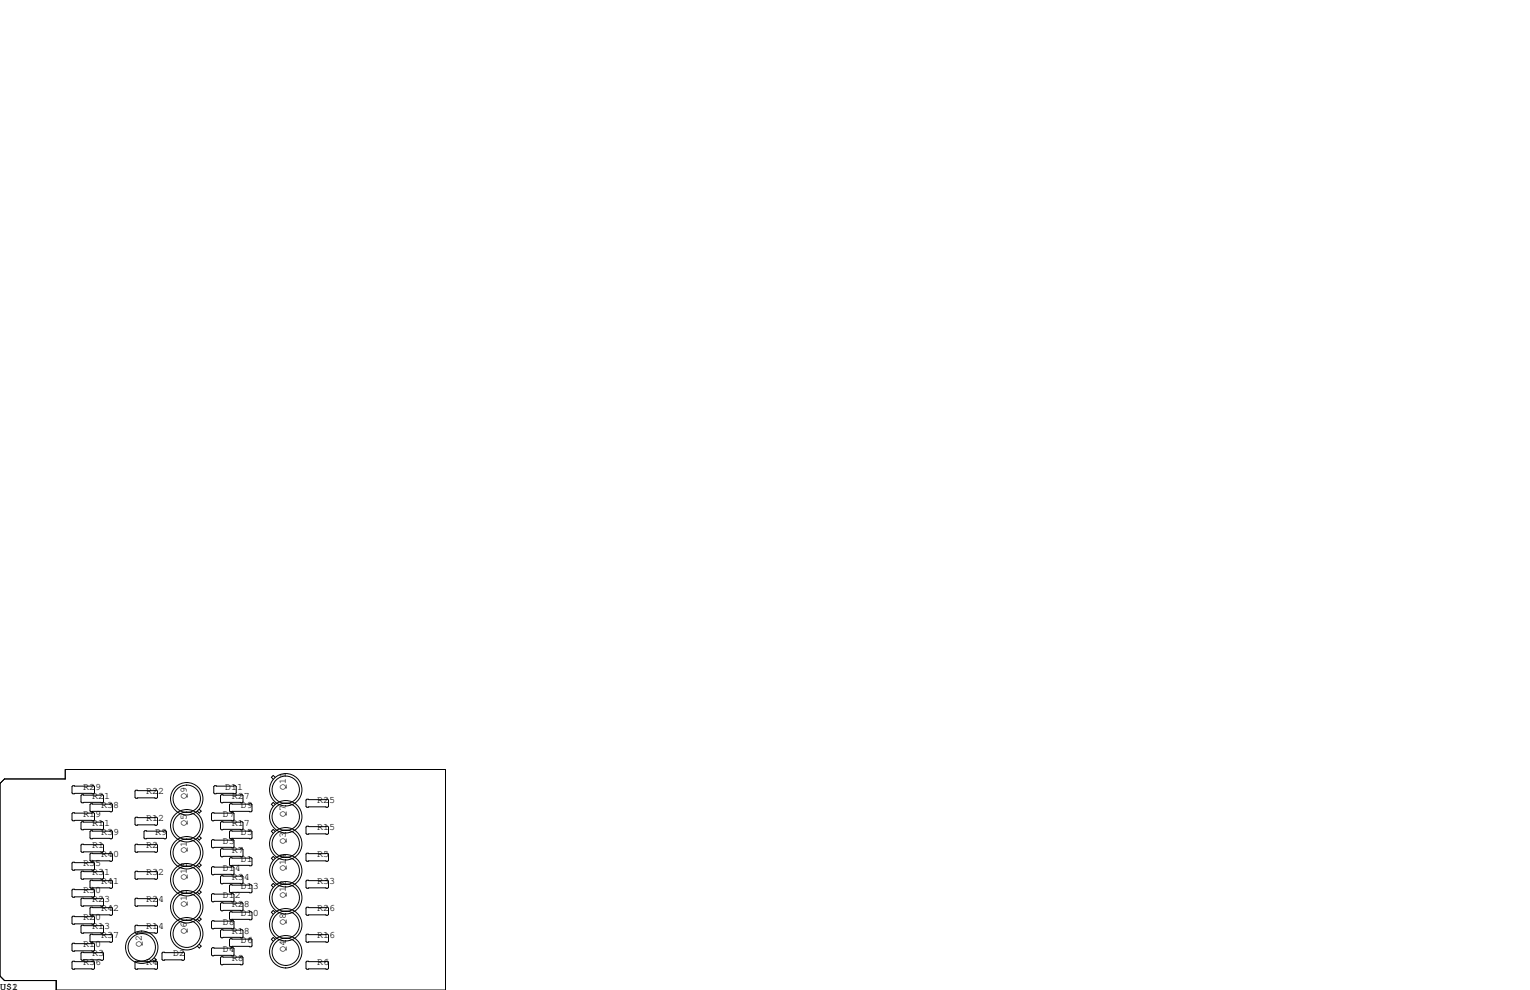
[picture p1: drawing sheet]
<svg xmlns="http://www.w3.org/2000/svg" width="432mm" height="279mm" viewBox="0 0 432 279" stroke-linecap="round" stroke-linejoin="round" font-family="sans-serif">
<g fill="none" stroke="#000" stroke-width=".28">
<path d="M77.6 219.4l-.5-.6-.5 .6 .5 .5M0 221.1l1.3-1.3h17.1v-2.6h107.3v62.2h-109.8v-2.7h-14.6l-1.3-1.2zM20.6 221.7h5.8l.3 .3v1.8l-.3 .2h-5.8l-.3-.2v-1.8zM20.6 229.4h5.8l.3 .2v1.8l-.3 .2h-5.8l-.3-.2v-1.8zM23.1 238.3h5.9l.2 .2v1.8l-.2 .2h-5.9l-.2-.2v-1.8zM23.1 224.3h5.9l.2 .2v1.8l-.2 .3h-5.9l-.2-.3v-1.8zM23.1 231.9h5.9l.2 .3v1.7l-.2 .3h-5.9l-.2-.3v-1.7zM25.7 234.4h5.8l.3 .3v1.8l-.3 .2h-5.8l-.3-.2v-1.8zM25.7 226.8h5.8l.3 .3v1.8l-.3 .2h-5.8l-.3-.2v-1.8zM38.4 223h5.8l.3 .3v1.7l-.3 .3h-5.8l-.3-.3v-1.7zM38.4 238.3h5.8l.3 .2v1.8l-.3 .2h-5.8l-.3-.2v-1.8zM38.4 230.6h5.8l.3 .3v1.8l-.3 .2h-5.8l-.3-.2v-1.8z"/>
<path d="M40.9 234.4h5.8l.3 .3v1.8l-.3 .2h-5.8l-.3-.2v-1.8zM56.2 236l.6 .6-.6 .5-.5-.5M56.2 228.4l.6 .5-.6 .6-.5-.6M59.9 237h5.9l.2 .2v1.8l-.2 .3h-5.9l-.2-.3v-1.8zM59.9 229.4h5.9l.2 .2v1.8l-.2 .2h-5.9l-.2-.2v-1.8zM60.6 221.7h5.8l.3 .3v1.8l-.3 .2h-5.8l-.3-.2v-1.8zM62.5 239.5h5.8l.3 .3v1.8l-.3 .2h-5.8l-.3-.2v-1.8zM62.5 224.3h5.8l.3 .2v1.8l-.3 .3h-5.8l-.3-.3v-1.8zM62.5 231.9h5.8l.3 .3v1.7l-.3 .3h-5.8l-.3-.3v-1.7zM65 226.8h5.9l.2 .3v1.8l-.2 .2h-5.9l-.2-.2v-1.8zM65 234.4h5.9l.2 .3v1.8l-.2 .2h-5.9l-.2-.2v-1.8zM77.6 234.6l-.5-.5-.5 .5 .5 .6"/>
<path d="M77.6 227l-.5-.5-.5 .5 .5 .5M86.6 225.6h5.9l.2 .2v1.8l-.2 .2h-5.9l-.2-.2v-1.8zM86.6 233.2h5.9l.2 .2v1.8l-.2 .3h-5.9l-.2-.3v-1.8zM20.6 243.3h5.8l.3 .3v1.8l-.3 .2h-5.8l-.3-.2v-1.8zM20.6 251h5.8l.3 .2v1.8l-.3 .2h-5.8l-.3-.2v-1.8zM20.6 258.6h5.8l.3 .2v1.8l-.3 .3h-5.8l-.3-.3v-1.8zM23.1 245.9h5.9l.2 .2v1.8l-.2 .3h-5.9l-.2-.3v-1.8zM23.1 253.5h5.9l.2 .2v1.8l-.2 .3h-5.9l-.2-.3v-1.8zM25.7 240.8h5.8l.3 .2v1.8l-.3 .3h-5.8l-.3-.3v-1.8zM25.7 248.4h5.8l.3 .3v1.7l-.3 .3h-5.8l-.3-.3v-1.7zM25.7 256h5.8l.3 .3v1.8l-.3 .2h-5.8l-.3-.2v-1.8zM38.1 253.7l.3-.2h5.8l.3 .2v1.8l-.3 .3h-5.8l-.3-.3z"/>
<path d="M38.1 246.1l.3-.2h5.8l.3 .2v1.8l-.3 .3h-5.8l-.3-.3zM56.2 243.6l.6 .6-.6 .5-.5-.5M56.2 258.9l.6 .5-.6 .5-.5-.5M56.2 251.3l.6 .5-.6 .5-.5-.5M59.7 244.9l.2-.3h5.9l.2 .3v1.7l-.2 .3h-5.9l-.2-.3zM59.7 252.5l.2-.3h5.9l.2 .3v1.8l-.2 .2h-5.9l-.2-.2zM62.2 247.4l.3-.3h5.8l.3 .3v1.8l-.3 .2h-5.8l-.3-.2zM62.2 255l.3-.2h5.8l.3 .2v1.8l-.3 .2h-5.8l-.3-.2zM64.8 249.9l.2-.2h5.9l.2 .2v1.8l-.2 .3h-5.9l-.2-.3zM64.8 257.6l.2-.3h5.9l.2 .3v1.7l-.2 .3h-5.9l-.2-.3zM65 242.1h5.9l.2 .2v1.8l-.2 .2h-5.9l-.2-.2v-1.8zM77.6 257.5l-.5-.6-.5 .6 .5 .5"/>
<path d="M77.6 249.9l-.5-.6-.5 .6 .5 .5M77.6 242.2l-.5-.5-.5 .5 .5 .6M86.4 248.7l.2-.3h5.9l.2 .3v1.7l-.2 .3h-5.9l-.2-.3zM86.4 256.3l.2-.3h5.9l.2 .3v1.8l-.2 .2h-5.9l-.2-.2zM86.6 240.8h5.9l.2 .2v1.8l-.2 .3h-5.9l-.2-.3v-1.8zM20.6 271.3h5.8l.3 .2v1.8l-.3 .3h-5.8l-.3-.3v-1.8zM20.6 266.2h5.8l.3 .2v1.8l-.3 .3h-5.8l-.3-.3v-1.8zM23.1 261.1h5.9l.2 .3v1.7l-.2 .3h-5.9l-.2-.3v-1.7zM23.1 268.7h5.9l.2 .3v1.8l-.2 .2h-5.9l-.2-.2v-1.8zM25.7 263.7h5.8l.3 .2v1.8l-.3 .2h-5.8l-.3-.2v-1.8zM38.1 261.4l.3-.3h5.8l.3 .3v1.7l-.3 .3h-5.8l-.3-.3zM38.1 271.5l.3-.2h5.8l.3 .2v1.8l-.3 .3h-5.8l-.3-.3z"/>
<path d="M43.5 270.3l.6 .5-.6 .6-.5-.6M45.7 269l.3-.3h5.8l.3 .3v1.8l-.3 .2h-5.8l-.3-.2zM56.2 266.5l.6 .5-.6 .6-.5-.6M59.7 260.1l.2-.3h5.9l.2 .3v1.8l-.2 .2h-5.9l-.2-.2zM59.7 267.7l.2-.2h5.9l.2 .2v1.8l-.2 .2h-5.9l-.2-.2zM62.2 262.6l.3-.2h5.8l.3 .2v1.8l-.3 .3h-5.8l-.3-.3zM62.2 270.3l.3-.3h5.8l.3 .3v1.7l-.3 .3h-5.8l-.3-.3zM64.8 265.2l.2-.3h5.9l.2 .3v1.8l-.2 .2h-5.9l-.2-.2zM77.6 265.1l-.5-.5-.5 .5 .5 .5M86.4 271.5l.2-.2h5.9l.2 .2v1.8l-.2 .3h-5.9l-.2-.3zM86.4 263.9l.2-.2h5.9l.2 .2v1.8l-.2 .2h-5.9l-.2-.2z"/>
<circle cx="52.7" cy="233" r="3.9"/>
<circle cx="52.7" cy="225.4" r="3.9"/>
<circle cx="52.7" cy="225.4" r="4.6"/>
<circle cx="52.7" cy="233" r="4.6"/>
<circle cx="80.6" cy="238.1" r="4.6"/>
<circle cx="80.6" cy="222.9" r="4.6"/>
<circle cx="80.6" cy="230.5" r="4.6"/>
<circle cx="80.6" cy="238.1" r="3.9"/>
<circle cx="80.6" cy="222.9" r="3.9"/>
<circle cx="80.6" cy="230.5" r="3.9"/>
<circle cx="52.7" cy="240.7" r="3.9"/>
<circle cx="52.7" cy="248.3" r="3.9"/>
<circle cx="52.7" cy="255.9" r="3.9"/>
<circle cx="52.7" cy="240.7" r="4.6"/>
<circle cx="52.7" cy="248.3" r="4.6"/>
<circle cx="52.7" cy="255.9" r="4.6"/>
<circle cx="80.6" cy="245.7" r="4.6"/>
<circle cx="80.6" cy="253.4" r="4.6"/>
<circle cx="80.6" cy="253.4" r="3.9"/>
<circle cx="80.6" cy="245.7" r="3.9"/>
<circle cx="40" cy="267.3" r="3.9"/>
<circle cx="40" cy="267.3" r="4.6"/>
<circle cx="52.7" cy="263.5" r="3.9"/>
<circle cx="52.7" cy="263.5" r="4.6"/>
<circle cx="80.6" cy="268.6" r="4.6"/>
<circle cx="80.6" cy="261" r="4.6"/>
<circle cx="80.6" cy="268.6" r="3.9"/>
<circle cx="80.6" cy="261" r="3.9"/>
</g>
<g font-size="2.8">
<text x="23.5" y="222.9">R29</text>
<text x="26" y="225.4">R21</text>
<text x="28.6" y="228">R38</text>
<text x="41.3" y="224.2">R22</text>
<text x="52.7" y="225.4" transform="rotate(-90 52.7 225.4)">Q9</text>
<text x="63.5" y="222.9">D11</text>
<text x="65.4" y="225.4">R27</text>
<text x="67.9" y="228">D9</text>
<text x="80.6" y="222.9" transform="rotate(-90 80.6 222.9)">Q11</text>
<text x="89.5" y="226.7">R25</text>
<text x="23.5" y="230.5">R19</text>
<text x="26" y="233">R11</text>
<text x="41.3" y="231.8">R12</text>
<text x="52.7" y="233" transform="rotate(-90 52.7 233)">Q5</text>
<text x="62.9" y="230.5">D7</text>
<text x="65.4" y="233">R17</text>
<text x="80.6" y="230.5" transform="rotate(-90 80.6 230.5)">Q7</text>
<text x="26" y="239.4">R1</text>
<text x="28.6" y="235.6">R39</text>
<text x="41.3" y="239.4">R2</text>
<text x="43.8" y="235.6">R9</text>
<text x="62.9" y="238.1">D3</text>
<text x="67.9" y="235.6">D5</text>
<text x="80.6" y="238.1" transform="rotate(-90 80.6 238.1)">Q3</text>
<text x="89.5" y="234.3">R15</text>
<text x="23.5" y="244.5">R35</text>
<text x="28.6" y="241.9">R40</text>
<text x="52.7" y="240.7" transform="rotate(-90 52.7 240.7)">Q1</text>
<text x="62.9" y="245.7">D14</text>
<text x="65.4" y="240.7">R7</text>
<text x="67.9" y="243.2">D1</text>
<text x="80.6" y="245.7" transform="rotate(-90 80.6 245.7)">Q14</text>
<text x="89.5" y="241.9">R5</text>
<text x="26" y="247">R31</text>
<text x="28.6" y="249.6">R41</text>
<text x="41.3" y="247">R32</text>
<text x="52.7" y="248.3" transform="rotate(-90 52.7 248.3)">Q13</text>
<text x="65.4" y="248.3">R34</text>
<text x="67.9" y="250.8">D13</text>
<text x="89.5" y="249.6">R33</text>
<text x="23.5" y="252.1">R30</text>
<text x="26" y="254.6">R23</text>
<text x="28.6" y="257.2">R42</text>
<text x="41.3" y="254.6">R24</text>
<text x="52.7" y="255.9" transform="rotate(-90 52.7 255.9)">Q10</text>
<text x="62.9" y="253.4">D12</text>
<text x="65.4" y="255.9">R28</text>
<text x="80.6" y="253.4" transform="rotate(-90 80.6 253.4)">Q12</text>
<text x="89.5" y="257.2">R26</text>
<text x="23.5" y="259.7">R20</text>
<text x="26" y="262.3">R13</text>
<text x="41.3" y="262.3">R14</text>
<text x="52.7" y="263.5" transform="rotate(-90 52.7 263.5)">Q6</text>
<text x="62.9" y="261">D8</text>
<text x="65.4" y="263.5">R18</text>
<text x="67.9" y="258.4">D10</text>
<text x="80.6" y="261" transform="rotate(-90 80.6 261)">Q8</text>
<text x="23.5" y="267.3">R10</text>
<text x="26" y="269.9">R3</text>
<text x="28.6" y="264.8">R37</text>
<text x="40" y="267.3" transform="rotate(-90 40 267.3)">Q2</text>
<text x="48.9" y="269.9">D2</text>
<text x="62.9" y="268.6">D4</text>
<text x="67.9" y="266.1">D6</text>
<text x="80.6" y="268.6" transform="rotate(-90 80.6 268.6)">Q4</text>
<text x="89.5" y="264.8">R16</text>
<text x="23.5" y="272.4">R36</text>
<text x="41.3" y="272.4">R4</text>
<text x="65.4" y="271.1">R8</text>
<text x="89.5" y="272.4">R6</text>
<text x="0" y="279.4">U$1</text>
<text x="3.4" y="279.4">2</text>
</g>
</svg>
